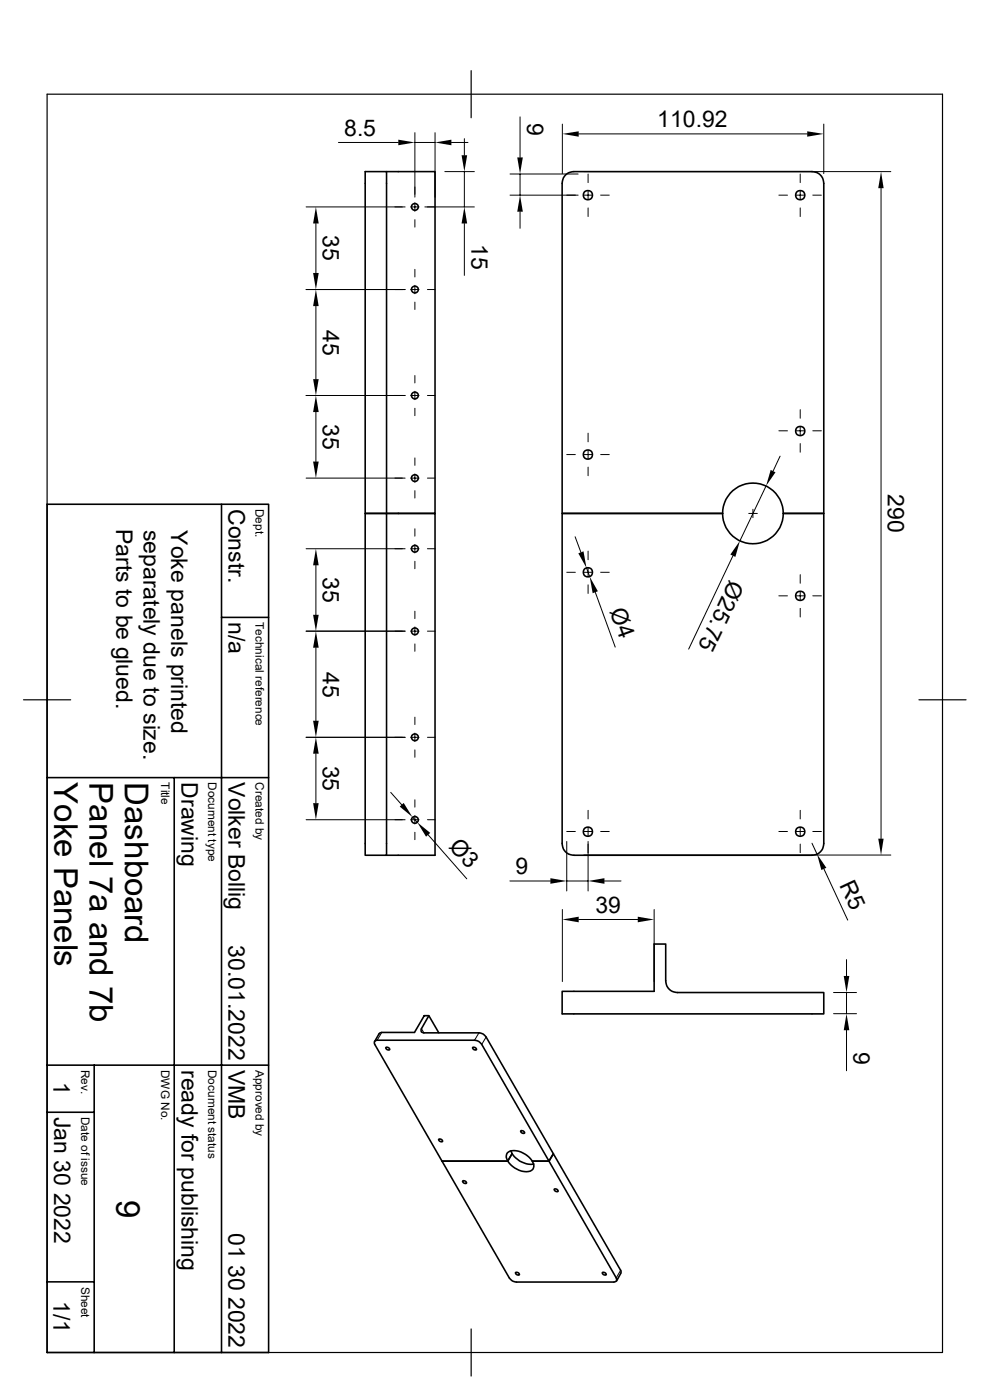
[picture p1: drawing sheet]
<svg xmlns="http://www.w3.org/2000/svg" width="210mm" height="297mm" viewBox="0 0 210 297" stroke-linecap="round" stroke-linejoin="round" font-family="sans-serif">
<g fill="none" stroke="#000" stroke-width=".34">
<path d="M77.5 36.4h4.5v72.5h-4.5zM82 36.4h10.3v72.5h-7.8M10 107h47v179.9h-47zM47 107v179.9M77.5 108.9h4.5v72.5h-4.5zM82 108.9h2.5M84.5 108.9h7.8v72.5h-10.3M153.3 108.9h-34v70a2.46 2.46 0 0 0 2.5 2.5h50.5a2.46 2.46 0 0 0 2.5-2.5v-70h-8.6M153.3 108.9a6.4 6.4 0 0 0 6.4 6.5 6.4 6.4 0 0 0 6.5-6.5M153.3 108.9h-34v-70a2.46 2.46 0 0 1 2.5-2.5h50.5a2.46 2.46 0 0 1 2.5 2.5v70h-8.6M153.3 108.9a6.4 6.4 0 0 1 6.4-6.4 6.4 6.4 0 0 1 6.5 6.4M47 131h10"/>
<path d="M10 165h47M37 165v121.9M80.4 219.3l-.9 1.7M91 215.5h-1l-2.1 3.5h-6.9l-.6 .3M93.1 219.1l-2.1-3.6-1.7 2.9a.52 .52 0 0 0 .6 .7h11.7l.9 .3 .5 .4 14.4 25-.9 1.5-14.3-24.7-.6-.7-.9-.2h-20.7a.55 .55 0 0 0-.5 .3 .55 .55 0 0 0 0 .6l14.3 24.7h13.9l.9-1.5M119.3 210.3h19.5v-10h2.4v7.8a2.46 2.46 0 0 0 2.5 2.5h31.1v4.5h-55.5zM10 236h10M10 226h47M20 226v60.9M81.8 222.2a.45 .45 0 0 1 .6 0 .45 .45 0 0 1 .2 .6l-.6-.2zM100.2 222.2a.45 .45 0 0 1 .6 0 .45 .45 0 0 1 .2 .6l-.5-.2zM110.4 239.9a.45 .45 0 0 1 .6 0 .45 .45 0 0 1 .2 .6l-.5-.2z"/>
<path d="M93 241.7a.45 .45 0 0 1 .6 0 .45 .45 0 0 1 .2 .5l-.5-.1zM98.1 250.6a.45 .45 0 0 1 .6-.1 .45 .45 0 0 1 .1 .6l-.5-.1zM107.6 244.6a3.1 3.1 0 0 1 3.9 .3 2.83 2.83 0 0 1 1.7 2.9 2.29 2.29 0 0 1-3 .5 4 4 0 0 1-2.8-3.1zM108.4 244.1l.2 .6M108.6 244.7a4.8 4.8 0 0 0 4.6 2.2M108.6 244.8l-.9 1.5h-13.9l14.2 24.8 .7 .6 .9 .3h20.6a.55 .55 0 0 0 .6-.3 .55 .55 0 0 0-.1-.6l-14.2-24.8h-3.6h3.6l.9-1.5 14.3 24.9v.4l-.9 1.6M117.6 252.3a.45 .45 0 0 1 .5 0 .45 .45 0 0 1 .2 .5l-.5-.1zM10 271.9h10M109.3 270a.45 .45 0 0 1 .6 0 .45 .45 0 0 1 .2 .5l-.5-.1zM127.8 270a.45 .45 0 0 1 .5 0 .45 .45 0 0 1 .2 .5l-.5-.1z"/>
<circle cx="88" cy="43.9" r=".73"/>
<circle cx="124.7" cy="41.4" r=".98"/>
<circle cx="169.7" cy="41.4" r=".98"/>
<circle cx="88" cy="61.4" r=".73"/>
<circle cx="88" cy="83.9" r=".73"/>
<circle cx="124.7" cy="96.4" r=".98"/>
<circle cx="169.7" cy="91.5" r=".98"/>
<circle cx="88" cy="116.4" r=".73"/>
<circle cx="88" cy="101.4" r=".73"/>
<circle cx="88" cy="133.9" r=".73"/>
<circle cx="124.7" cy="121.4" r=".98"/>
<circle cx="169.8" cy="126.4" r=".98"/>
<circle cx="88" cy="156.4" r=".73"/>
<circle cx="88" cy="173.9" r=".73"/>
<circle cx="124.7" cy="176.4" r=".98"/>
<circle cx="169.8" cy="176.4" r=".98"/>
</g>
<g fill="none" stroke="#000" stroke-width=".21">
<path d="M71.8 30.2h12.7M88 28.2v13.6M88 30.2h4.3M92.3 28.2v13.6M94.4 36.4h6.2M95.8 30.2h3.5M98.5 29.4v3.5M98.5 36.4v7.5M108.2 36.9h14.4M110.3 24.8v8.6M110.3 36.9v4.5M119.3 26.3v10.5"/>
<path d="M122.8 28.4h48.4M123.9 36.4h65.1M124.8 36.9v1.8M169.8 36.9v1.8M174.8 26.3v10.5M186.9 39.9v138M64.9 43.9h21M67 47.4v10.5M87.1 43.9h1.8M88 43v1.8M88 46.6v1.6M88 57.1v1.7"/>
<path d="M90.1 43.9h10.5M98.5 47.4v11M108.2 41.4h14.4M110.3 44.9v3.5M123.9 41.4h1.7M124.8 40.5v1.8M124.8 44.1v1.8M127.4 41.4h1.8M165.2 41.4h1.8M168.9 41.4h1.7M169.8 40.5v1.8M169.8 44.1v1.8"/>
<path d="M172.4 41.4h1.8M64.9 61.4h21M67 64.9v15.5M87.1 61.4h1.8M88 60.5v1.8M88 64.1v1.6M88 79.7v1.5M90.7 61.4h1.6M64.9 83.9h21M67 87.4v10.5M87.1 83.9h1.8M88 83v1.8"/>
<path d="M88 86.6v1.6M88 97.2v1.5M90.7 83.9h1.6M120.2 96.4h1.8M123.9 96.4h1.7M124.8 91.9v1.8M124.8 95.5v1.8M124.8 99.1v1.8M127.4 96.4h1.8M165.2 91.4h1.8M165.5 96.8l-1.5 3.1M168.9 91.4h1.7"/>
<path d="M169.8 86.9v1.8M169.8 90.5v1.8M169.8 94.1v1.8M172.4 91.4h1.8M64.9 101.4h21M64.9 116.4h21M67 119.9v10.5M87.1 101.4h1.8M87.1 116.4h1.8M88 100.5v1.8M88 104.1v1.6M88 112.2v1.5"/>
<path d="M88 115.5v1.8M88 119.1v1.5M90.7 101.4h1.6M90.7 116.4h1.6M122 113.9l1.2 3.3M124.8 116.9v1.8M155.5 117.9l-9.4 19.8M158.8 108.9h1.9M159.7 108v1.8M162.5 103.1l-5.5 11.6M64.9 133.9h21M67 137.4v15.5"/>
<path d="M87.1 133.9h1.8M88 129.7v1.5M88 133v1.8M88 136.6v1.6M90.7 133.9h1.6M120.2 121.4h1.8M123.9 121.4h1.7M124.4 120.5l.7 1.8M124.8 120.5v1.8M124.8 124.1v1.8M126.3 125.6l4.2 11.7M127.4 121.4h1.8"/>
<path d="M165.2 126.4h1.8M168.9 126.4h1.7M169.8 121.9v1.8M169.8 125.5v1.8M169.8 129.1v1.8M172.4 126.4h1.8M64.9 156.4h21M67 159.9v10.5M87.1 156.4h1.8M88 152.1v1.6M88 155.5v1.8M88 159.1v1.6"/>
<path d="M90.7 156.4h1.6M64.9 173.9h21M82.9 168.1l2.3 2.6M87.1 173.9h1.8M87.5 173.4l1 1.1M88 169.7v1.5M88 173v1.8M88 176.6v1.5M90.7 173.9h1.6M90.8 177.1l8.2 9.3M120.2 178.5v10.5M120.2 176.4h1.8"/>
<path d="M123.9 176.4h1.7M124.8 178.5v10.5M124.8 171.9v1.8M124.8 175.5v1.8M127.4 176.4h1.8M165.2 176.4h1.8M168.9 176.4h1.7M169.8 171.9v1.8M169.8 175.5v1.8M169.8 179.1v1.8M172.3 178.9l1 2.3M172.4 176.4h1.8"/>
<path d="M108.2 186.9h8.6M119.3 193v15.2M120.2 186.9h4.6M122.8 195.1h12.5M123.9 181.4h65.1M128.2 186.9h3.5M138.8 193v15.2M174.8 184.4l5 10.8M81 219l-1 1.7M89.4 218.2l.5 .9M101.6 219.1l-.9 1.6M176.8 210.6h4.9"/>
<path d="M176.8 215.1h4.9M179.6 203.6v3.5M179.6 210.6v4.5M179.6 218.6v8.6M103.1 220l-.9 1.6M131.7 269.5l-1 1.6"/>
</g>
<path d="M10 20h189.9v266.9h-189.9zM99.9 15v10M5 148.5h10M194.9 148.5h10M99.9 281.9v10" fill="none" stroke="#000" stroke-width=".25"/>
<g fill="#000">
<path d="M84.5 29.6l3.5 .6-3.5 .6zM92.3 30.2l3.5-.6v1.2zM97.9 32.9h1.2l-.6 3.5zM109.7 33.4h1.2l-.6 3.5zM119.3 28.4l3.5-.5v1.1zM171.2 27.9l3.6 .5-3.6 .6zM186.9 36.4l.6 3.5h-1.2zM67 43.9l.6 3.5h-1.2zM66.4 57.9h1.2l-.6 3.5zM98.5 43.9l.6 3.5h-1.2zM110.3 41.4l.6 3.5h-1.2zM67 61.4l.6 3.5h-1.2z"/>
<path d="M66.4 80.4h1.2l-.6 3.5zM67 83.9l.6 3.5h-1.2zM66.4 97.9h1.2l-.6 3.5zM67 116.4l.6 3.5h-1.2zM122.7 117.4l1.1-.4 .6 3.5zM157 114.7l-1 3.5-1.1-.6zM163.5 99.7l1 .5-2 2.9zM67 133.9l.6 3.5h-1.2zM66.4 130.4h1.2l-.6 3.5zM125.1 122.3l1.7 3.1-1.1 .5zM67 156.4l.6 3.5h-1.2zM66.4 152.9h1.2l-.6 3.5z"/>
<path d="M66.4 170.4h1.2l-.6 3.5zM84.8 171.1l.8-.8 1.9 3.1zM88.5 174.5l2.8 2.2-.9 .8zM186.3 177.9h1.2l-.6 3.5zM116.8 186.3l3.4 .6-3.4 .6zM119.3 195.1l3.5-.6v1.2zM124.8 186.9l3.4-.6v1.2zM135.3 194.5l3.5 .6-3.5 .6zM173.3 181.2l2 2.9-1.1 .5zM179 207.1h1.2l-.6 3.5zM179.6 215.1l.6 3.5h-1.2z"/>
</g>
<g font-size="7">
<text x="11.5" y="165.9" transform="rotate(90 11.5 165.9)">Yoke Panels</text>
<text x="19" y="165.9" transform="rotate(90 19 165.9)">Panel 7a and 7b</text>
<text x="26.5" y="165.9" transform="rotate(90 26.5 165.9)">Dashboard</text>
<text x="24.7" y="254.5" transform="rotate(90 24.7 254.5)">9</text>
</g>
<g font-size="4.9">
<text x="73" y="28.8">8.5</text>
<text x="111.8" y="26" transform="rotate(90 111.8 26)">9</text>
<text x="139.4" y="27">110.92</text>
<text x="68.5" y="50" transform="rotate(90 68.5 50)">35</text>
<text x="100" y="51.8" transform="rotate(90 100 51.8)">15</text>
<text x="68.5" y="70" transform="rotate(90 68.5 70)">45</text>
<text x="68.5" y="90" transform="rotate(90 68.5 90)">35</text>
<text x="48.5" y="107.9" transform="rotate(90 48.5 107.9)">Constr.</text>
<text x="188.3" y="104.9" transform="rotate(90 188.3 104.9)">290</text>
<text x="24.6" y="112.1" transform="rotate(90 24.6 112.1)">Parts to be glued.</text>
<text x="30.4" y="112.4" transform="rotate(90 30.4 112.4)">separately due to size.</text>
<text x="36.3" y="112.5" transform="rotate(90 36.3 112.5)">Yoke panels printed</text>
<text x="68.5" y="122.4" transform="rotate(90 68.5 122.4)">35</text>
<text x="154.9" y="122.8" transform="rotate(115 154.9 122.8)">Ø25.75</text>
<text x="48.5" y="132" transform="rotate(90 48.5 132)">n/a</text>
<text x="129.3" y="129.5" transform="rotate(70 129.3 129.5)">Ø4</text>
<text x="68.5" y="142.5" transform="rotate(90 68.5 142.5)">45</text>
<text x="38.5" y="165.9" transform="rotate(90 38.5 165.9)">Drawing</text>
<text x="48.5" y="165.9" transform="rotate(90 48.5 165.9)">Volker Bollig</text>
<text x="68.5" y="162.4" transform="rotate(90 68.5 162.4)">35</text>
<text x="95.1" y="179.6" transform="rotate(49 95.1 179.6)">Ø3</text>
<text x="109.3" y="185.5">9</text>
<text x="178" y="187.8" transform="rotate(65 178 187.8)">R5</text>
<text x="126.3" y="193.6">39</text>
<text x="48.5" y="200.5" transform="rotate(90 48.5 200.5)">30.01.2022</text>
<text x="38.5" y="226.9" transform="rotate(90 38.5 226.9)">ready for publishing</text>
<text x="48.5" y="226.9" transform="rotate(90 48.5 226.9)">VMB</text>
<text x="181.1" y="223.3" transform="rotate(90 181.1 223.3)">9</text>
<text x="11.3" y="229.6" transform="rotate(90 11.3 229.6)">1</text>
<text x="11.5" y="236.9" transform="rotate(90 11.5 236.9)">Jan 30 2022</text>
<text x="48.5" y="261.5" transform="rotate(90 48.5 261.5)">01 30 2022</text>
<text x="11.3" y="276.1" transform="rotate(90 11.3 276.1)">1/1</text>
</g>
<g font-size="2.5">
<text x="54.2" y="108" transform="rotate(90 54.2 108)">Dept.</text>
<text x="54.2" y="132" transform="rotate(90 54.2 132)">Technical reference</text>
<text x="34.2" y="165.9" transform="rotate(90 34.2 165.9)">Title</text>
<text x="44.2" y="165.9" transform="rotate(90 44.2 165.9)">Document type</text>
<text x="54.2" y="165.9" transform="rotate(90 54.2 165.9)">Created by</text>
<text x="17.2" y="227" transform="rotate(90 17.2 227)">Rev.</text>
<text x="34.2" y="226.9" transform="rotate(90 34.2 226.9)">DWG No.</text>
<text x="44.2" y="226.9" transform="rotate(90 44.2 226.9)">Document status</text>
<text x="54.2" y="226.9" transform="rotate(90 54.2 226.9)">Approved by</text>
<text x="17.2" y="236.9" transform="rotate(90 17.2 236.9)">Date of issue</text>
<text x="17.2" y="273" transform="rotate(90 17.2 273)">Sheet</text>
</g>
</svg>
